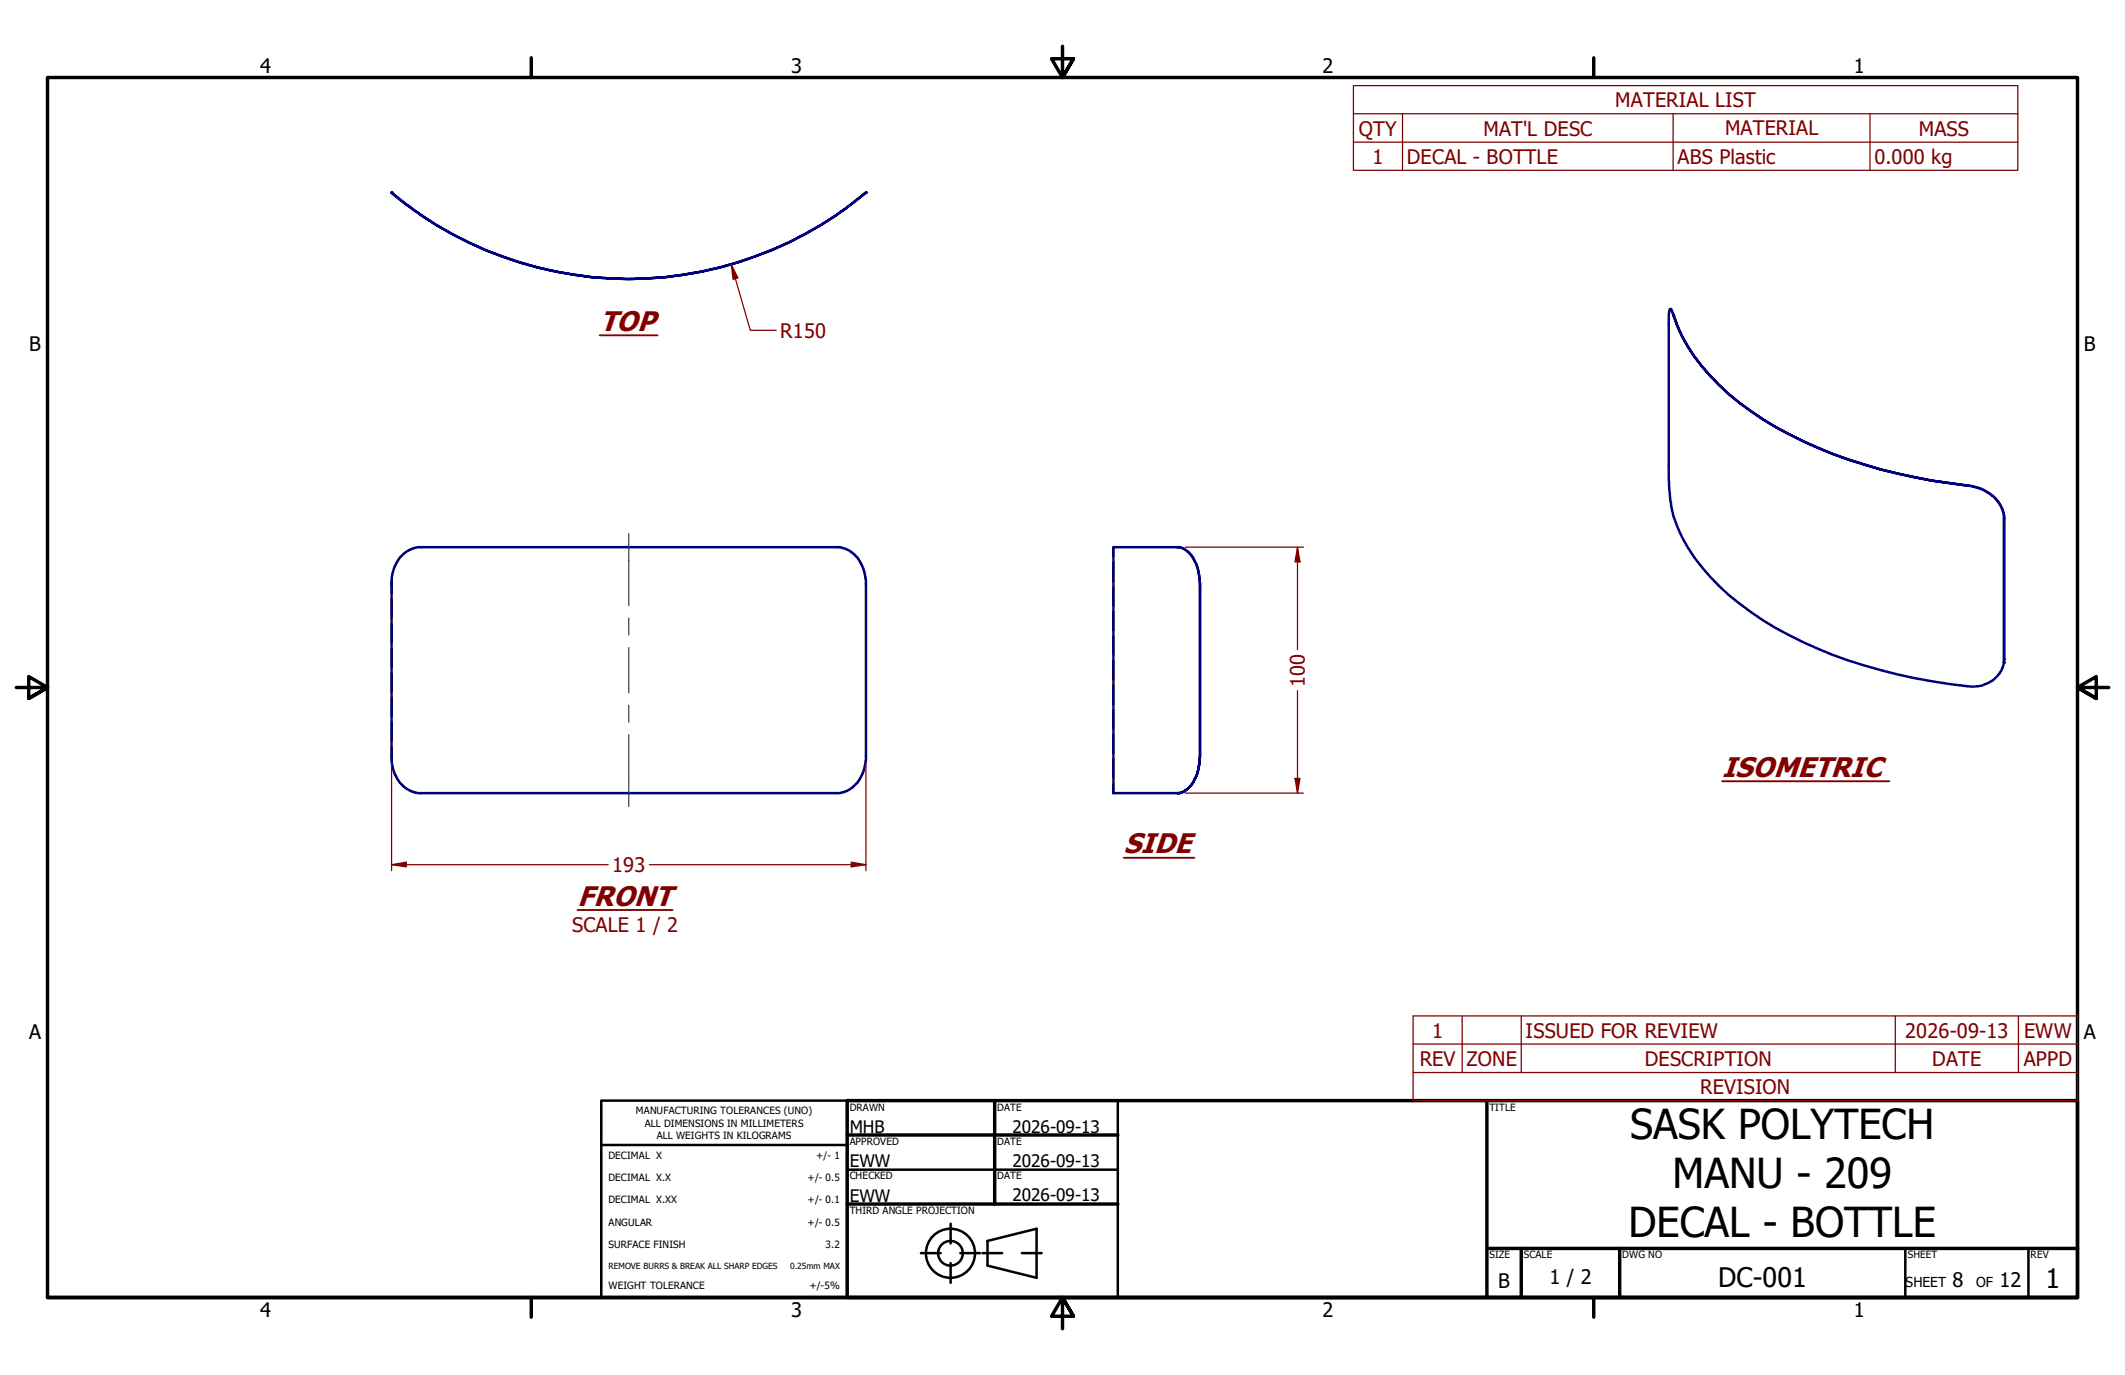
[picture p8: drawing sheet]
<svg xmlns="http://www.w3.org/2000/svg" width="432mm" height="279mm" viewBox="0 0 432 279" stroke-linecap="round" stroke-linejoin="round" font-family="sans-serif">
<!-- layer: Hidden (EDDT) -->
<g fill="none" stroke="#804000" stroke-width=".38">
<path d="M79.8 116.6l-.2 1.4v2.7M82.5 112.1l-.4 .4a6.6 6.6 0 0 0-2 3.1M85.5 111.2l-1.2 .1-.9 .3M170 111.2h.6l1.4 .4M173 112.1l.4 .4a7.5 7.5 0 0 1 2.1 3.1M175.7 116.6a11.4 11.4 0 0 1 .3 4.1M79.6 121.7v4M79.6 126.7v4M79.6 131.7v4M79.6 136.7v4M176 121.7v4M176 126.7v4"/>
<path d="M176 131.7v4M176 136.7v4M79.6 151.7v2.7l.2 1.4M79.6 141.7v4M79.6 146.7v4M80.1 156.8l.4 1.1a5.5 5.5 0 0 0 2 2.3M175.5 156.8l-.6 1.1a5.9 5.9 0 0 1-1.9 2.3M176 151.7a11.4 11.4 0 0 1-.3 4.1M176 141.7v4M176 146.7v4M83.4 160.7l.9 .3 1.2 .2M172 160.7l-1.4 .5h-.6"/>
</g>
<!-- layer: Symbol (EDDT) -->
<path d="M121.9 68.1h11.7M117.3 184.9h19.4" fill="none" stroke="#800000" stroke-width=".38"/>
<!-- layer: Visible (EDDT) -->
<path d="M170 43.7l6-4.6zM81.2 113.3a5.7 5.7 0 0 1 4.3-2.1h84.5a6 6 0 0 1 5.5 4.6l.5 2.2v35.7a7.2 7.2 0 0 1-4.9 7.3l-.5 .2h-85.1a6 6 0 0 1-5.6-4.7l-.3-2.1v-35.7a8.3 8.3 0 0 1 1.6-5.4z" fill="none" stroke="#000080" stroke-width=".51"/>
<circle cx="176" cy="39.1" r=".25" fill="#000080"/>
<path d="M79.6 39.1l2.5 2.1 3.4 2.5-3.4-2.5z" fill="none" stroke="#000080" stroke-width=".51"/>
<circle cx="79.6" cy="39.1" r=".25" fill="#000080"/>
<path d="M85.5 43.7a75 75 0 0 0 84.5 0 75 75 0 0 1-84.5 0zM239.3 111.2a4.2 4.2 0 0 1 3.4 2.7l.8 1.9 .3 2.9" fill="none" stroke="#000080" stroke-width=".51"/>
<!-- layer: Hidden (EDDT) -->
<path d="M226.3 111.2v2M226.3 114.2v4M226.3 119.2v4M226.3 124.2v4M226.3 129.2v4M226.3 134.2v4M226.3 139.2v4M226.3 144.2v3.9M226.3 149.2v4M226.3 154.2v4M226.3 159.2v2" fill="none" stroke="#804000" stroke-width=".38"/>
<!-- layer: Symbol (EDDT) -->
<path d="M228.3 174.3h14.4" fill="none" stroke="#800000" stroke-width=".38"/>
<!-- layer: Visible (EDDT) -->
<circle cx="239.3" cy="111.2" r=".25" fill="#000080"/>
<path d="M239.3 111.2a4.2 4.2 0 0 1 3.4 2.7l.8 1.9 .3 2.9M243.8 153.7a9.1 9.1 0 0 1-2.4 6.6l-1.3 .7-.8 .2a4.2 4.2 0 0 0 3.4-2.8l.8-1.9z" fill="none" stroke="#000080" stroke-width=".51"/>
<circle cx="239.3" cy="161.2" r=".25" fill="#000080"/>
<path d="M399.8 98.7a8 8 0 0 1 7.4 6.1v.5M239.3 111.2h-13v50h13M243.8 118.7v35" fill="none" stroke="#000080" stroke-width=".51"/>
<!-- layer: Symbol (EDDT) -->
<path d="M349.9 158.8h34" fill="none" stroke="#800000" stroke-width=".38"/>
<!-- layer: Visible Narrow (EDDT) -->
<circle cx="399.8" cy="98.7" r=".19" fill="#000080"/>
<!-- layer: Visible (EDDT) -->
<path d="M399.8 98.7a8 8 0 0 1 7.4 6.1v.5" fill="none" stroke="#000080" stroke-width=".51"/>
<!-- layer: Visible Narrow (EDDT) -->
<g fill="#000080">
<circle cx="407.2" cy="105.3" r=".19"/>
<circle cx="340.1" cy="64.2" r=".19"/>
</g>
<!-- layer: Visible (EDDT) -->
<path d="M339.4 62.8l.3 .4 .4 1M407.2 134.7v-.8a6.1 6.1 0 0 1-6.7 5.6l-.7-.1" fill="none" stroke="#000080" stroke-width=".51"/>
<!-- layer: Visible Narrow (EDDT) -->
<circle cx="407.2" cy="133.9" r=".19" fill="#000080"/>
<!-- layer: Visible (EDDT) -->
<path d="M340.1 64.2l-.4-1-.3-.4a5.9 5.9 0 0 0-.3 3.2M339.1 94.6a38.9 38.9 0 0 0 1 10.4" fill="none" stroke="#000080" stroke-width=".51"/>
<g fill="#000080">
<circle cx="407.2" cy="134.7" r=".25"/>
<circle cx="339.4" cy="62.8" r=".25"/>
</g>
<path d="M339.1 66v28.6M340.1 64.2a36.1 36.1 0 0 0 11.2 15.9 76.4 76.4 0 0 0 27.4 14.3 119.2 119.2 0 0 0 21.1 4.3 103.3 103.3 0 0 1-39.1-12 49.6 49.6 0 0 1-17.7-16.3l-1.2-2zM340.1 105a36.1 36.1 0 0 0 11.2 15.9 77.7 77.7 0 0 0 30.8 15.2 109.5 109.5 0 0 0 17.7 3.3M407.2 105.3v28.6" fill="none" stroke="#000080" stroke-width=".51"/>
<!-- layer: Symbol (EDDT) -->
<path d="M275 23.1v-5.7h135v5.7M275 23.1h135v5.8M275 23.1v11.5h135v-5.7M275 28.9h135M285 23.1v11.5M340 23.1v11.5M380 23.1v11.5" fill="none" stroke="#800000" stroke-width=".25"/>
<!-- layer: Title (EDDT) -->
<g fill="none" stroke="#000" stroke-width=".51">
<path d="M122.2 223.6h49.9v40.1h-49.9zM122.2 232.7h49.9M172.1 237.7h55M227.1 223.6v40.1M187.1 254.6h4M193.2 248.7v4M193.2 256.7v4M195.1 254.6h4M199.6 254.6h4M200.7 252.2l9.9-2.5v10l-9.9-2.5zM207.6 254.6h4M387.2 253.7v10"/>
<path d="M412.2 253.7v10"/>
<circle cx="193.1" cy="254.7" r="5"/>
<circle cx="193.1" cy="254.7" r="2.51"/>
</g>
<!-- layer: Border (EDDT) -->
<g fill="none" stroke="#000" stroke-width=".7">
<path d="M107.9 11.7v4M215.9 9.4v6.3l-2.2-3.8h4.4l-2.2 3.8 2.2-3.8M323.8 11.7v4M3.3 139.7h6.4l-3.9-2.2v4.4l3.9-2.2-3.9 2.2M428.5 139.7h-6.4l3.9-2.2v4.4l-3.9-2.2 3.9 2.2M172.1 223.6h250v40.1h-250zM172.1 230.6h55M202.1 223.6v21.1M302.1 223.6v40.1M172.1 244.7h55M302.1 253.7h120M309.1 253.7v10"/>
<path d="M329.1 253.7v10M9.7 263.7v-248h412.4v248h-412.4h412.4M107.9 263.7v4M218.1 267.5l-2.2-3.8 2.2 3.8h-4.4l2.2-3.8v6.3M323.8 263.7v4"/>
</g>
<!-- layer: Dimension (EDDT) -->
<path d="M263.7 158.2v3" fill="none" stroke="#800000" stroke-width=".25"/>
<path d="M263.1 158.2h1.1l-.5 3z" fill="#800000"/>
<path d="M263.7 111.2v3M263.1 158.2h1.1l-.5 3z" fill="none" stroke="#800000" stroke-width=".25"/>
<path d="M263.7 111.2l.5 3h-1.1z" fill="#800000"/>
<path d="M148.6 53.7l.8 2.9M240.9 111.2h24M263.7 111.2l.5 3h-1.1zM263.7 114.2v17.8M263.7 140.3v17.9M240.9 161.2h24" fill="none" stroke="#800000" stroke-width=".25"/>
<path d="M148.6 53.7l1.3 2.8-.9 .3z" fill="#800000"/>
<path d="M148.6 53.7l1.3 2.8-.9 .3zM149.4 56.6l3.1 10.5h5.2M79.6 175.7h2.9" fill="none" stroke="#800000" stroke-width=".25"/>
<!-- layer: Centerline (EDDT) -->
<path d="M127.8 108.5v14.6M127.8 125.6v3.4M127.8 131.6v9.2M127.8 143.3v3.4M127.8 149.3v14.6" fill="none" stroke="#008040" stroke-width=".25"/>
<!-- layer: Dimension (EDDT) -->
<path d="M79.6 175.7l2.9-.5v.9z" fill="#800000"/>
<path d="M79.6 175.7l2.9-.5v.9zM173 175.7h3" fill="none" stroke="#800000" stroke-width=".25"/>
<path d="M173 175.2l3 .5-3 .4z" fill="#800000"/>
<path d="M79.6 155.3v21.6M176 155.3v21.6M82.5 175.7h41.1M132 175.7h41M173 175.2l3 .5-3 .4z" fill="none" stroke="#800000" stroke-width=".25"/>
<!-- layer: Symbol (EDDT) -->
<path d="M287.1 217.9v5.7h135v-5.7M287.1 212.2v5.7h135M297.1 206.4v11.5M309.1 206.4v11.5M385.1 206.4v11.5M410.1 206.4v11.5M422.1 212.2h-135v-5.8h135v11.5" fill="none" stroke="#800000" stroke-width=".25"/>
<g font-size="8.4">
<text x="331.2" y="231.4">SASK POLYTECH</text>
<text x="339.9" y="241.4">MANU - 209</text>
<text x="330.9" y="251.4">DECAL - BOTTLE</text>
</g>
<g font-size="5.8" fill="#800000">
<text x="121.9" y="67.2">TOP</text>
<text x="349.9" y="157.8">ISOMETRIC</text>
<text x="228.3" y="173.4">SIDE</text>
<text x="117.3" y="184">FRONT</text>
</g>
<g font-size="5.5">
<text x="349.1" y="261.6">DC-001</text>
<text x="415.7" y="261.7">1</text>
</g>
<g font-size="4.1">
<text x="52.8" y="14.7">4</text>
<text x="160.8" y="14.7">3</text>
<text x="268.7" y="14.7">2</text>
<text x="376.7" y="14.7">1</text>
<text x="5.9" y="71.4">B</text>
<text x="423.4" y="71.4">B</text>
<text x="5.9" y="211.1">A</text>
<text x="423.4" y="211.1">A</text>
<text x="304.4" y="261.7">B</text>
<text x="314.8" y="261">1 / 2</text>
<text x="396.7" y="261.6">8</text>
<text x="406.3" y="261.6">12</text>
<text x="52.8" y="267.7">4</text>
<text x="160.8" y="267.7">3</text>
<text x="268.7" y="267.7">2</text>
<text x="376.7" y="267.7">1</text>
</g>
<g font-size="4.1" fill="#800000">
<text x="328.2" y="21.8">MATERIAL LIST</text>
<text x="276.1" y="27.6">QTY</text>
<text x="301.4" y="27.6">MAT'L DESC</text>
<text x="350.5" y="27.5">MATERIAL</text>
<text x="389.9" y="27.6">MASS</text>
<text x="278.9" y="33.3">1</text>
<text x="285.9" y="33.3">DECAL - BOTTLE</text>
<text x="340.9" y="33.3">ABS Plastic</text>
<text x="380.9" y="33.3">0.000 kg</text>
<text x="158.6" y="68.6">R150</text>
<text x="265.1" y="139.6" transform="rotate(-90 265.1 139.6)">100</text>
<text x="124.4" y="177.2">193</text>
<text x="116.3" y="189.3">SCALE 1 / 2</text>
<text x="291" y="210.8">1</text>
<text x="310" y="210.8">ISSUED FOR REVIEW</text>
<text x="387.2" y="210.8">2026-09-13</text>
<text x="411.3" y="210.8">EWW</text>
<text x="288.5" y="216.5">REV</text>
<text x="298" y="216.5">ZONE</text>
<text x="334.2" y="216.5">DESCRIPTION</text>
<text x="392.6" y="216.5">DATE</text>
<text x="411.2" y="216.5">APPD</text>
<text x="345.4" y="222.2">REVISION</text>
</g>
<g font-size="3.5">
<text x="172.7" y="230.1">MHB</text>
<text x="205.7" y="230.1">2026-09-13</text>
<text x="172.7" y="237.2">EWW</text>
<text x="205.7" y="237.1">2026-09-13</text>
<text x="172.7" y="244.2">EWW</text>
<text x="205.7" y="244.1">2026-09-13</text>
</g>
<g font-size="2.8">
<text x="387.2" y="261.6">SHEET</text>
<text x="401.6" y="261.6">OF</text>
</g>
<g font-size="2">
<text x="129.2" y="226.4">MANUFACTURING TOLERANCES (UNO)</text>
<text x="172.7" y="225.7">DRAWN</text>
<text x="202.6" y="225.7">DATE</text>
<text x="302.6" y="225.7">TITLE</text>
<text x="131" y="228.9">ALL DIMENSIONS IN MILLIMETERS</text>
<text x="133.5" y="231.4">ALL WEIGHTS IN KILOGRAMS</text>
<text x="172.7" y="232.7">APPROVED</text>
<text x="202.6" y="232.7">DATE</text>
<text x="123.6" y="235.5">DECIMAL X</text>
<text x="123.6" y="240">DECIMAL X.X</text>
<text x="165.9" y="235.5">+/- 1</text>
<text x="172.7" y="239.6">CHECKED</text>
<text x="202.6" y="239.6">DATE</text>
<text x="123.6" y="244.5">DECIMAL X.XX</text>
<text x="164.1" y="240">+/- 0.5</text>
<text x="164.1" y="244.5">+/- 0.1</text>
<text x="123.6" y="249">ANGULAR</text>
<text x="164.1" y="249.1">+/- 0.5</text>
<text x="172.7" y="246.7">THIRD ANGLE PROJECTION</text>
<text x="123.6" y="253.6">SURFACE FINISH</text>
<text x="167.8" y="253.7">3.2</text>
<text x="302.6" y="255.7">SIZE</text>
<text x="309.6" y="255.7">SCALE</text>
<text x="329.6" y="255.7">DWG NO</text>
<text x="387.7" y="255.7">SHEET</text>
<text x="412.6" y="255.7">REV</text>
<text x="123.6" y="261.9">WEIGHT TOLERANCE</text>
<text x="164.5" y="262">+/-5%</text>
</g>
<g font-size="1.7">
<text x="123.6" y="257.9">REMOVE BURRS &amp; BREAK ALL SHARP EDGES</text>
<text x="160.5" y="257.9">0.25mm MAX</text>
</g>
</svg>
